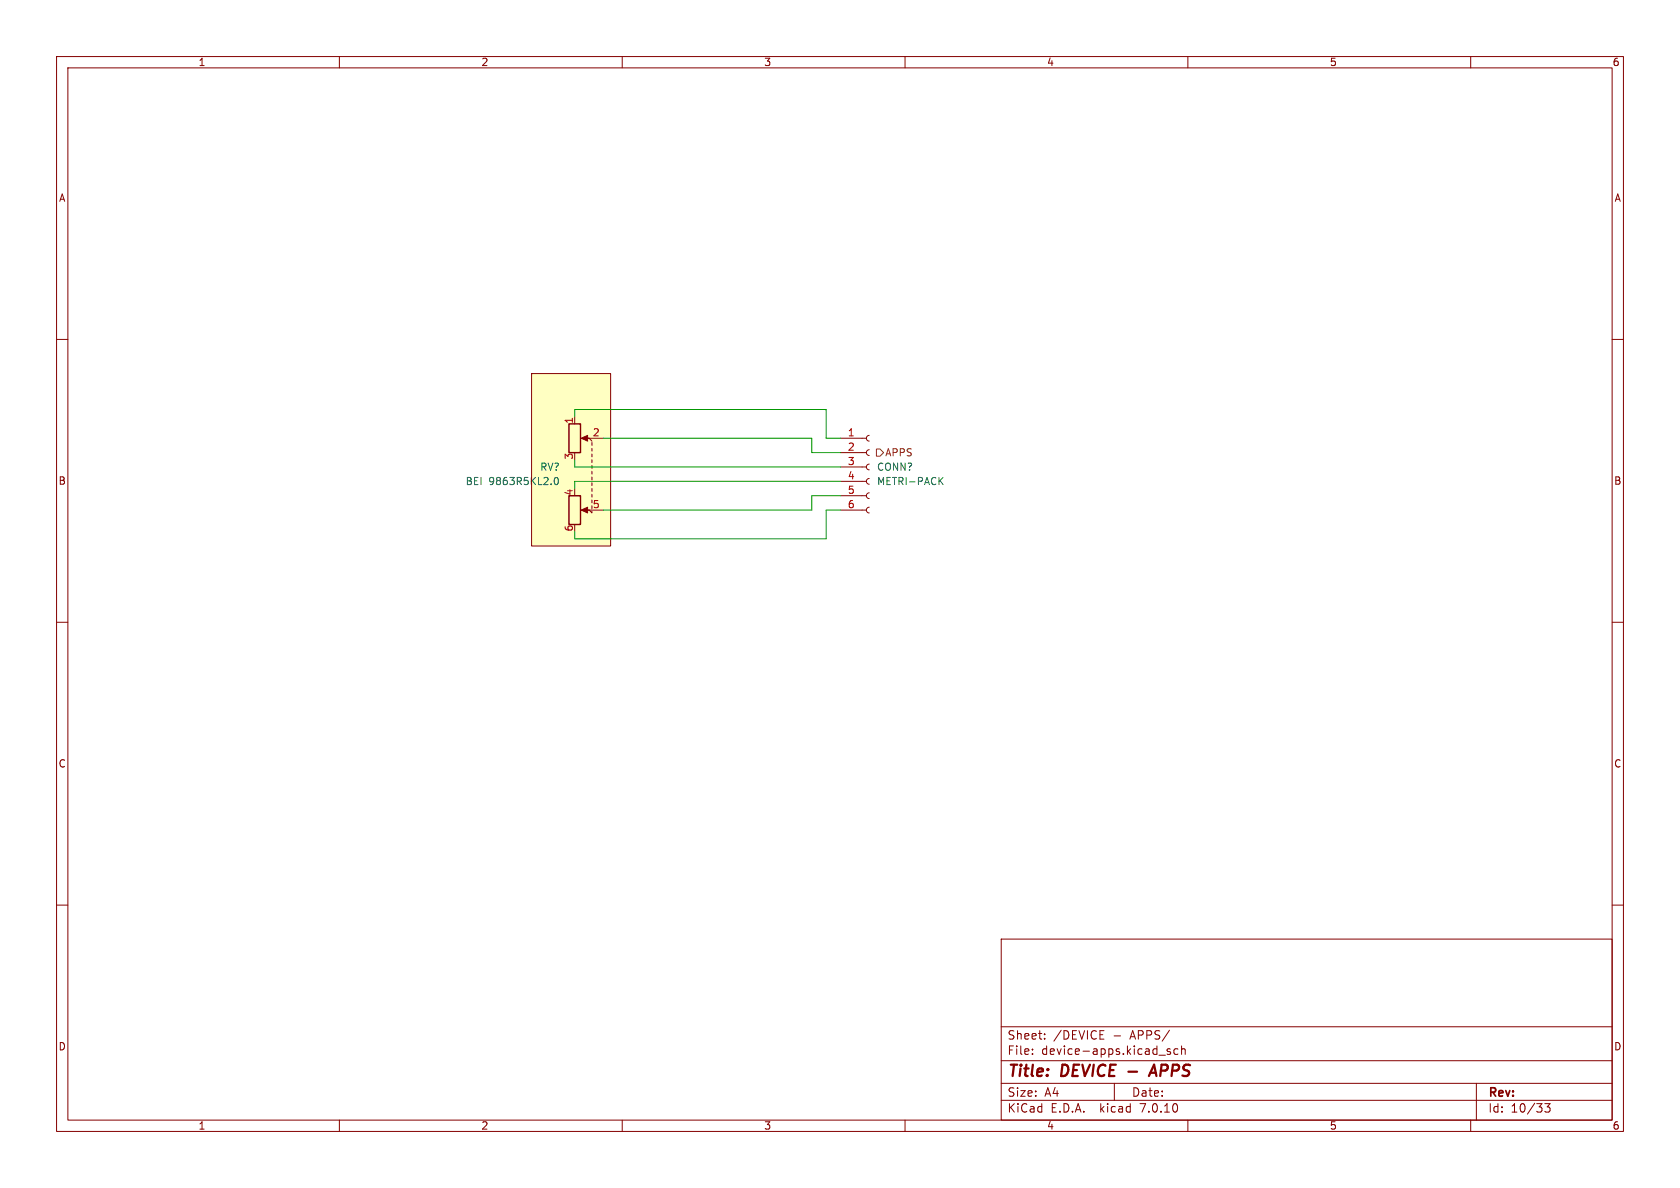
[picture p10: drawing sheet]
<svg xmlns="http://www.w3.org/2000/svg" width="297mm" height="210mm" viewBox="0 0 297 210" stroke-linecap="round" stroke-linejoin="round" font-family="sans-serif">
<g fill="none" stroke="#840000" stroke-width=".18">
<path d="M10 10h277v190h-277zM12 12h273v186h-273zM60 10v2M110 10v2M160 10v2M210 10v2M260 10v2M10 60h2M285 60h2M94 66h13.9v30.5h-13.9zM101.6 73.7v1.2M103.1 77.5h3.6"/>
<path d="M104.1 77.5l.5 .5M104.6 78.2v.5M104.6 79.2v.6M148.6 77.5h4.6M153.7 79.5l-.4 .1-.1 .4 .1 .4 .4 .1M153.7 77l-.4 .1-.1 .4 .1 .3 .4 .2M103.1 90.2h3.6M104.1 90.2l.5 .5v-.3M104.6 80.3v.5M104.6 81.3v.5M104.6 82.3v.5M104.6 83.3v.5"/>
<path d="M104.6 84.3v.5M104.6 85.3v.6M104.6 86.4v.5M104.6 87.4v.5M148.6 90.2h4.6M148.6 87.6h4.6M148.6 85.1h4.6M148.6 82.6h4.6M148.6 80h4.6M153.7 89.7l-.4 .1-.1 .4 .1 .3 .4 .2M153.7 87.1l-.4 .2-.1 .3 .1 .4 .4 .1M153.7 84.6l-.4 .1-.1 .4 .1 .3 .4 .2"/>
<path d="M153.7 82l-.4 .2-.1 .3 .1 .4 .4 .2M10 110h2M285 110h2M10 160h2M285 160h2M177 166h108v32h-108zM60 198v2M110 198v2M160 198v2M177 194.5h108M177 191.5h108M177 187.5h108"/>
<path d="M177 181.5h108M182.5 186.3v.1M182.5 185.5v.1M184.7 183.6v.1M184.7 182.8v.1M194.5 183.7h.7M194.5 182.2h.7M197 191.5v3M204.9 186.5h1.1M206.9 185.5l-.4-.1-.2 .2 .1 .2 .5 .2v.3h-.6M208.2 185.5l-.4-.1-.3 .3v.4l.2 .2h.5M208.9 185.5l.2-.1 .4 .1v.9"/>
<path d="M208.9 184.9v1.5M210 198v2M260 198v2M261 191.5v6.5M273.1 195.1h.9l-.5 .6 .5 .1v.7l-.3 .1h-.4l-.2-.1"/>
</g>
<path d="M199.5 189.4h1.5M203.1 190.2l.9-2 .4 2M203.4 189.6h.9" fill="none" stroke="#840000" stroke-width=".4"/>
<path d="M94 66h13.9v30.5h-13.9z" fill="#ffffc2" stroke="#ffffc2" stroke-width=".18"/>
<path d="M98.1 84.5l.2-.1a.68 .68 0 0 1 .4 .6 .68 .68 0 0 1-.4 .7l-.2-.2-.1-.3zM166.2 84.9l.5 .8M166.7 84.4l-.7 .7" fill="none" stroke="#006464" stroke-width=".18"/>
<path d="M100.6 74.9h2v5.1h-2zM100.6 87.6h2v5.1h-2z" fill="none" stroke="#840000" stroke-width=".25"/>
<g fill="#840000" stroke="#840000" stroke-width=".18">
<path d="M102.7 77.5l1.2-.5v1z"/>
<path d="M102.7 90.2l1.2-.5v1z"/>
</g>
<path d="M154.9 79.4h.7l.6 .6-.6 .6h-.7z" fill="none" stroke="#725600" stroke-width=".18"/>
<path d="M101.6 73.7v-1.3h44.4v5.1h2.6M106.7 77.5h36.8v2.5h5.1M101.6 81.3v1.3h47M148.6 85.1h-47v1.3M148.6 90.2h-2.6v5.1h-44.4v-1.3M148.6 87.6h-5.1v2.6h-36.8" fill="none" stroke="#009600" stroke-width=".18"/>
<g font-size="2.8" fill="#840000">
<text x="178" y="190.9">Title:</text>
<text x="187.7" y="190.9">DEVICE</text>
<text x="205.1" y="190.9">APPS</text>
</g>
<g font-size="2.1" fill="#840000">
<text x="178" y="184">Sheet:</text>
<text x="186.2" y="184">/DEVICE</text>
<text x="196.8" y="184">-</text>
<text x="200" y="184">APPS/</text>
<text x="178" y="186.7">File:</text>
<text x="184.1" y="186.7">device-apps.kicad_sch</text>
<text x="178" y="196.9">KiCad</text>
<text x="178" y="194.1">Size:</text>
<text x="184.7" y="194.1">A4</text>
<text x="185.7" y="196.9">E.D.A.</text>
<text x="194.6" y="196.9">kicad</text>
<text x="200" y="194.1">Date:</text>
<text x="201.8" y="196.9">7.0.10</text>
<text x="263" y="194.3">Rev:</text>
<text x="263" y="196.9">Id:</text>
<text x="267.1" y="196.9">10/33</text>
</g>
<g font-size="1.8" fill="#840000">
<text x="35" y="11.9">1</text>
<text x="85" y="11.9">2</text>
<text x="135" y="11.9">3</text>
<text x="185" y="11.9">4</text>
<text x="235" y="11.9">5</text>
<text x="285" y="11.9">6</text>
<text x="10.3" y="35.9">A</text>
<text x="285.3" y="35.9">A</text>
<text x="10.3" y="85.9">B</text>
<text x="285.3" y="85.9">B</text>
<text x="10.3" y="135.9">C</text>
<text x="285.3" y="135.9">C</text>
<text x="10.3" y="185.9">D</text>
<text x="285.3" y="185.9">D</text>
<text x="35" y="199.9">1</text>
<text x="85" y="199.9">2</text>
<text x="135" y="199.9">3</text>
<text x="185" y="199.9">4</text>
<text x="235" y="199.9">5</text>
<text x="285" y="199.9">6</text>
</g>
<g font-size="1.8" fill="#a90000">
<text x="101.3" y="75" transform="rotate(-90 101.3 75)">1</text>
<text x="104.7" y="77.2">2</text>
<text x="149.8" y="77.2">1</text>
<text x="101.3" y="81.4" transform="rotate(-90 101.3 81.4)">3</text>
<text x="149.8" y="79.8">2</text>
<text x="149.8" y="82.3">3</text>
<text x="101.3" y="87.7" transform="rotate(-90 101.3 87.7)">4</text>
<text x="104.7" y="89.9">5</text>
<text x="149.8" y="84.8">4</text>
<text x="149.8" y="87.4">5</text>
<text x="149.8" y="89.9">6</text>
<text x="101.3" y="94.1" transform="rotate(-90 101.3 94.1)">6</text>
</g>
<g font-size="1.8" fill="#006464">
<text x="95.4" y="83.4">RV?</text>
<text x="154.9" y="83.4">CONN?</text>
<text x="82.2" y="86">BEI</text>
<text x="86.4" y="86">9863R5KL2.0</text>
<text x="154.9" y="86">METRI-PACK</text>
</g>
<text font-size="1.8" fill="#725600" x="156.4" y="80.9">APPS</text>
</svg>
